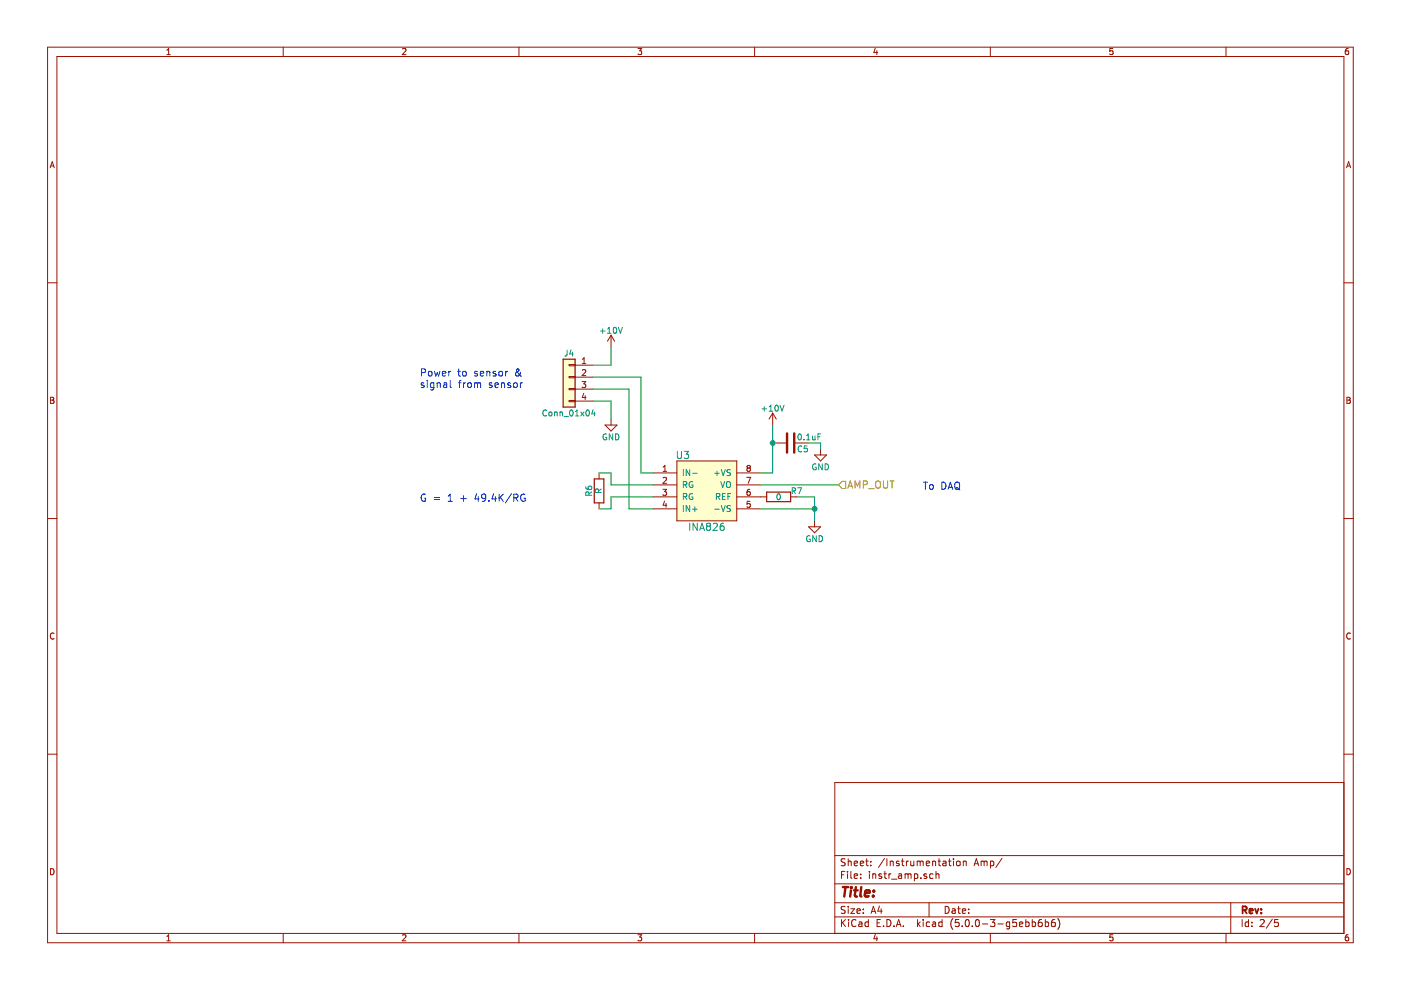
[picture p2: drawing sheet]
EESchema Schematic File Version 2
LIBS:power
LIBS:device
LIBS:transistors
LIBS:conn
LIBS:linear
LIBS:regul
LIBS:74xx
LIBS:cmos4000
LIBS:adc-dac
LIBS:memory
LIBS:xilinx
LIBS:microcontrollers
LIBS:dsp
LIBS:microchip
LIBS:analog_switches
LIBS:motorola
LIBS:texas
LIBS:intel
LIBS:audio
LIBS:interface
LIBS:digital-audio
LIBS:philips
LIBS:display
LIBS:cypress
LIBS:siliconi
LIBS:opto
LIBS:atmel
LIBS:contrib
LIBS:valves
LIBS:daq_components
LIBS:strain_gauges_rtr-cache
EELAYER 25 0
EELAYER END
$Descr A4 11693 8268
encoding utf-8
Sheet 2 5
Title ""
Date ""
Rev ""
Comp ""
Comment1 ""
Comment2 ""
Comment3 ""
Comment4 ""
$EndDescr
$Comp
L INA826 U3
U 1 1
P 5900 4100
AR Path="/5ACAF8FB/5ACAFA52" Ref="U3"  Part="1" 
AR Path="/5ACB06D8/5ACAFA52" Ref="U4"  Part="1" 
AR Path="/5ACB07B8/5ACAFA52" Ref="U5"  Part="1" 
AR Path="/5ACB084A/5ACAFA52" Ref="U6"  Part="1" 
F 0 "U6" H 5700 4400 60  0000 C CNN
F 1 "INA826" H 5900 3800 60  0000 C CNN
F 2 "strain_gauge_Footprints:SOIC-8_3.9x4.9mm_Pitch1.27mm_HandSoldering" H 6050 3800 60  0001 C CNN
F 3 "" H 6050 3800 60  0001 C CNN
	1    5900 4100
	1    0    0    -1  
$EndComp
$Comp
L Conn_01x04 J4
U 1 1
P 4750 3150
AR Path="/5ACAF8FB/5ACAFAD2" Ref="J4"  Part="1" 
AR Path="/5ACB06D8/5ACAFAD2" Ref="J5"  Part="1" 
AR Path="/5ACB07B8/5ACAFAD2" Ref="J6"  Part="1" 
AR Path="/5ACB084A/5ACAFAD2" Ref="J7"  Part="1" 
F 0 "J7" H 4750 3350 50  0000 C CNN
F 1 "Conn_01x04" H 4750 2850 50  0000 C CNN
F 2 "Connectors_Phoenix:PhoenixContact_MCV-G_04x3.50mm_Vertical" H 4750 3150 50  0001 C CNN
F 3 "" H 4750 3150 50  0001 C CNN
	1    4750 3150
	-1   0    0    -1  
$EndComp
$Comp
L +10V #PWR019
U 1 1
P 5100 2900
AR Path="/5ACAF8FB/5ACAFB32" Ref="#PWR019"  Part="1" 
AR Path="/5ACB06D8/5ACAFB32" Ref="#PWR024"  Part="1" 
AR Path="/5ACB07B8/5ACAFB32" Ref="#PWR029"  Part="1" 
AR Path="/5ACB084A/5ACAFB32" Ref="#PWR034"  Part="1" 
F 0 "#PWR034" H 5100 2750 50  0001 C CNN
F 1 "+10V" H 5100 3040 50  0000 C CNN
F 2 "" H 5100 2900 50  0000 C CNN
F 3 "" H 5100 2900 50  0000 C CNN
	1    5100 2900
	1    0    0    -1  
$EndComp
$Comp
L GND #PWR020
U 1 1
P 5100 3500
AR Path="/5ACAF8FB/5ACAFB50" Ref="#PWR020"  Part="1" 
AR Path="/5ACB06D8/5ACAFB50" Ref="#PWR025"  Part="1" 
AR Path="/5ACB07B8/5ACAFB50" Ref="#PWR030"  Part="1" 
AR Path="/5ACB084A/5ACAFB50" Ref="#PWR035"  Part="1" 
F 0 "#PWR035" H 5100 3250 50  0001 C CNN
F 1 "GND" H 5100 3350 50  0000 C CNN
F 2 "" H 5100 3500 50  0001 C CNN
F 3 "" H 5100 3500 50  0001 C CNN
	1    5100 3500
	1    0    0    -1  
$EndComp
Wire Wire Line
	5100 2900 5100 3050
Wire Wire Line
	5100 3050 4950 3050
Wire Wire Line
	5100 3500 5100 3350
Wire Wire Line
	5100 3350 4950 3350
$Comp
L R R6
U 1 1
P 5000 4100
AR Path="/5ACAF8FB/5ACAFBC2" Ref="R6"  Part="1" 
AR Path="/5ACB06D8/5ACAFBC2" Ref="R8"  Part="1" 
AR Path="/5ACB07B8/5ACAFBC2" Ref="R10"  Part="1" 
AR Path="/5ACB084A/5ACAFBC2" Ref="R12"  Part="1" 
F 0 "R12" V 5080 4100 50  0000 C CNN
F 1 "R" V 5000 4100 50  0000 C CNN
F 2 "Resistors_SMD:R_0805_HandSoldering" V 4930 4100 50  0001 C CNN
F 3 "" H 5000 4100 50  0001 C CNN
	1    5000 4100
	-1   0    0    1   
$EndComp
Wire Wire Line
	5000 3950 5100 3950
Wire Wire Line
	5100 3950 5100 4050
Wire Wire Line
	5100 4050 5450 4050
Wire Wire Line
	5000 4250 5100 4250
Wire Wire Line
	5100 4250 5100 4150
Wire Wire Line
	5100 4150 5450 4150
Wire Wire Line
	5450 4250 5250 4250
Wire Wire Line
	5250 4250 5250 3250
Wire Wire Line
	5250 3250 4950 3250
Wire Wire Line
	5450 3950 5350 3950
Wire Wire Line
	5350 3950 5350 3150
Wire Wire Line
	5350 3150 4950 3150
$Comp
L +10V #PWR021
U 1 1
P 6450 3550
AR Path="/5ACAF8FB/5ACAFF30" Ref="#PWR021"  Part="1" 
AR Path="/5ACB06D8/5ACAFF30" Ref="#PWR026"  Part="1" 
AR Path="/5ACB07B8/5ACAFF30" Ref="#PWR031"  Part="1" 
AR Path="/5ACB084A/5ACAFF30" Ref="#PWR036"  Part="1" 
F 0 "#PWR036" H 6450 3400 50  0001 C CNN
F 1 "+10V" H 6450 3690 50  0000 C CNN
F 2 "" H 6450 3550 50  0000 C CNN
F 3 "" H 6450 3550 50  0000 C CNN
	1    6450 3550
	1    0    0    -1  
$EndComp
Wire Wire Line
	6450 3550 6450 3950
Wire Wire Line
	6450 3950 6350 3950
$Comp
L C C5
U 1 1
P 6600 3700
AR Path="/5ACAF8FB/5ACAFF7B" Ref="C5"  Part="1" 
AR Path="/5ACB06D8/5ACAFF7B" Ref="C6"  Part="1" 
AR Path="/5ACB07B8/5ACAFF7B" Ref="C7"  Part="1" 
AR Path="/5ACB084A/5ACAFF7B" Ref="C8"  Part="1" 
F 0 "C8" V 6650 3750 50  0000 L CNN
F 1 "0.1uF" V 6550 3750 50  0000 L CNN
F 2 "Capacitors_SMD:C_0805_HandSoldering" H 6638 3550 50  0001 C CNN
F 3 "" H 6600 3700 50  0001 C CNN
	1    6600 3700
	0    1    1    0   
$EndComp
Connection ~ 6450 3700
$Comp
L GND #PWR022
U 1 1
P 6850 3750
AR Path="/5ACAF8FB/5ACB002E" Ref="#PWR022"  Part="1" 
AR Path="/5ACB06D8/5ACB002E" Ref="#PWR027"  Part="1" 
AR Path="/5ACB07B8/5ACB002E" Ref="#PWR032"  Part="1" 
AR Path="/5ACB084A/5ACB002E" Ref="#PWR037"  Part="1" 
F 0 "#PWR037" H 6850 3500 50  0001 C CNN
F 1 "GND" H 6850 3600 50  0000 C CNN
F 2 "" H 6850 3750 50  0001 C CNN
F 3 "" H 6850 3750 50  0001 C CNN
	1    6850 3750
	1    0    0    -1  
$EndComp
Wire Wire Line
	6850 3750 6850 3700
Wire Wire Line
	6850 3700 6750 3700
$Comp
L GND #PWR023
U 1 1
P 6800 4350
AR Path="/5ACAF8FB/5ACB0087" Ref="#PWR023"  Part="1" 
AR Path="/5ACB06D8/5ACB0087" Ref="#PWR028"  Part="1" 
AR Path="/5ACB07B8/5ACB0087" Ref="#PWR033"  Part="1" 
AR Path="/5ACB084A/5ACB0087" Ref="#PWR038"  Part="1" 
F 0 "#PWR038" H 6800 4100 50  0001 C CNN
F 1 "GND" H 6800 4200 50  0000 C CNN
F 2 "" H 6800 4350 50  0001 C CNN
F 3 "" H 6800 4350 50  0001 C CNN
	1    6800 4350
	1    0    0    -1  
$EndComp
Wire Wire Line
	6800 4350 6800 4150
Wire Wire Line
	6800 4150 6650 4150
Wire Wire Line
	6350 4250 6800 4250
Connection ~ 6800 4250
Text HLabel 7000 4050 2    60   Input ~ 0
AMP_OUT
Wire Wire Line
	6350 4050 7000 4050
Text Notes 3500 3250 0    60   ~ 0
Power to sensor &\nsignal from sensor
Text Notes 7700 4100 0    60   ~ 0
To DAQ
Text Notes 3500 4200 0    60   ~ 0
G = 1 + 49.4K/RG
$Comp
L R R7
U 1 1
P 6500 4150
AR Path="/5ACAF8FB/5ACB2059" Ref="R7"  Part="1" 
AR Path="/5ACB06D8/5ACB2059" Ref="R9"  Part="1" 
AR Path="/5ACB07B8/5ACB2059" Ref="R11"  Part="1" 
AR Path="/5ACB084A/5ACB2059" Ref="R13"  Part="1" 
F 0 "R13" V 6450 4300 50  0000 C CNN
F 1 "0" V 6500 4150 50  0000 C CNN
F 2 "Resistors_SMD:R_0805_HandSoldering" V 6430 4150 50  0001 C CNN
F 3 "" H 6500 4150 50  0001 C CNN
	1    6500 4150
	0    1    1    0   
$EndComp
$EndSCHEMATC
